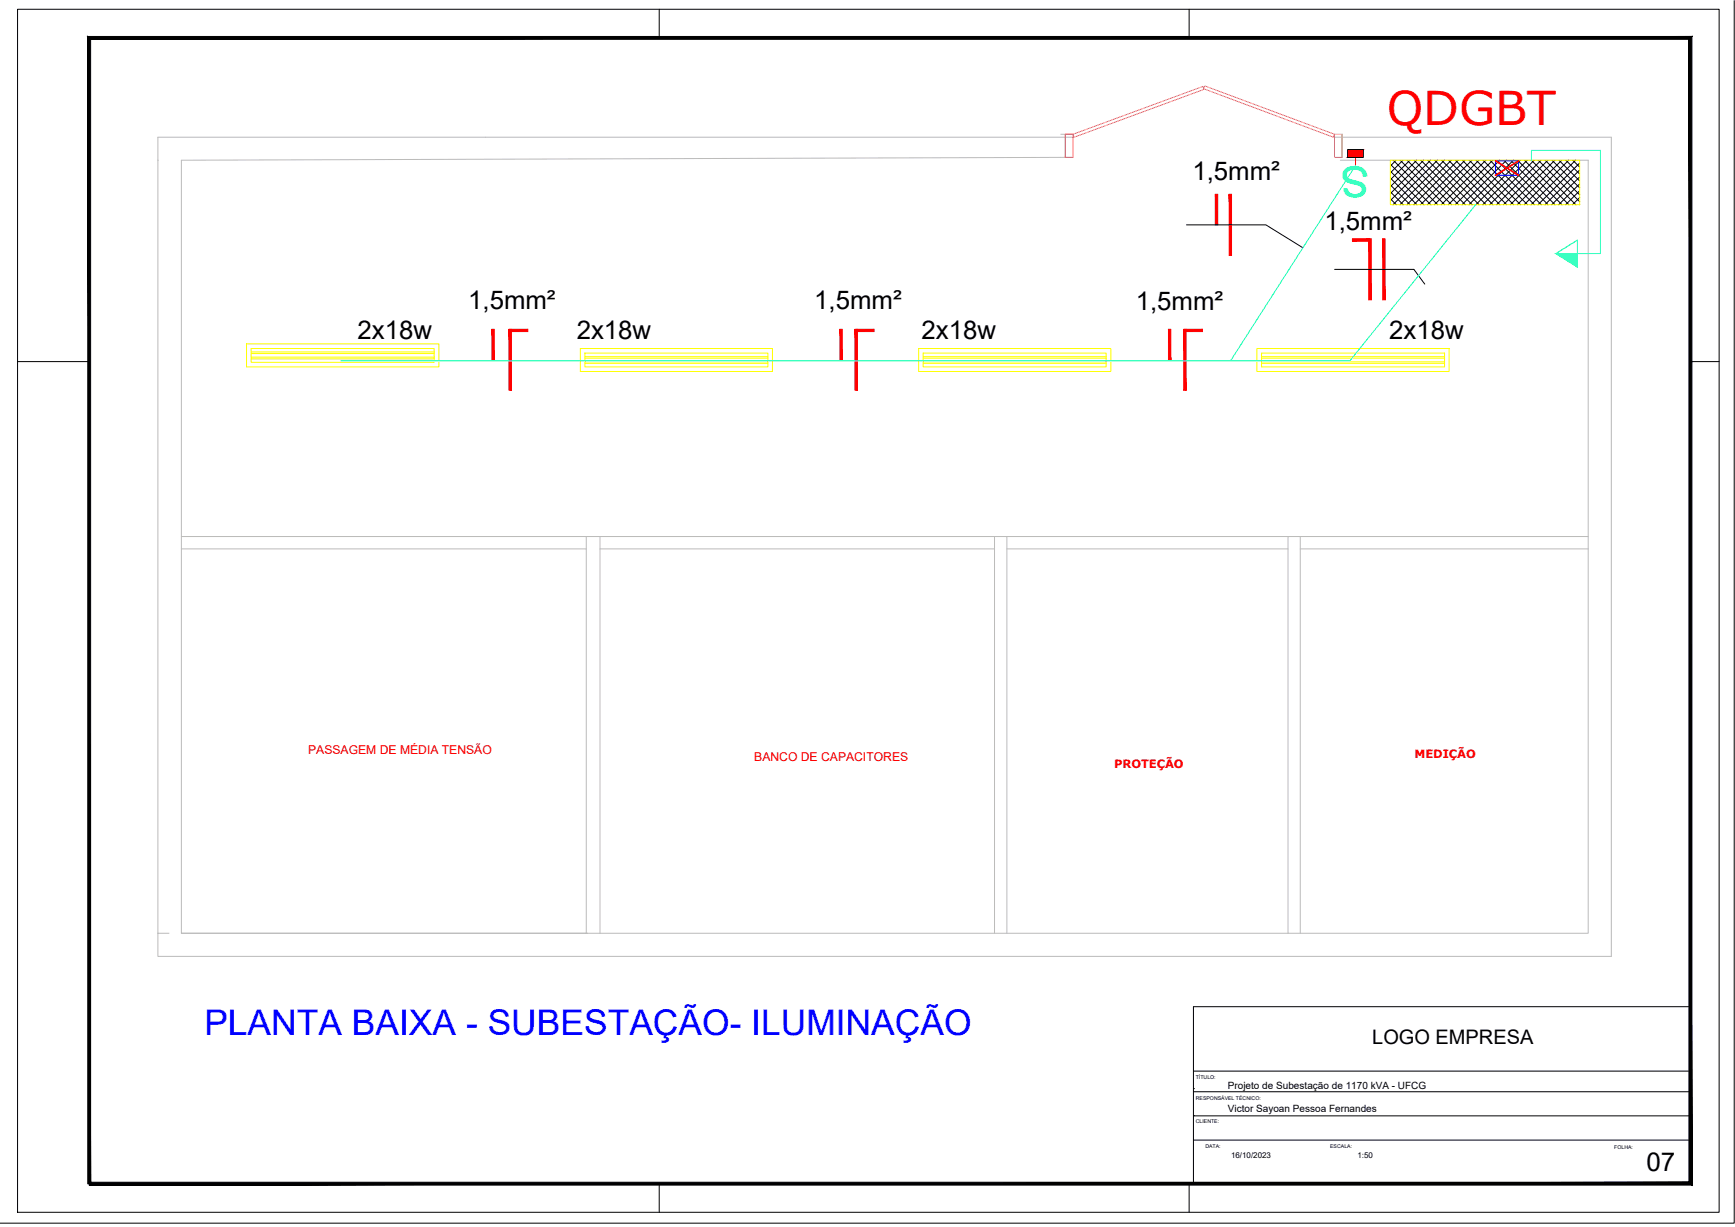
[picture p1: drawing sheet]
<svg xmlns="http://www.w3.org/2000/svg" width="594mm" height="420mm" viewBox="0 0 594 420" stroke-linecap="round" stroke-linejoin="round" font-family="sans-serif">
<!-- layer: PLANTA BAIXA -->
<g fill="none" stroke="#bababa" stroke-width=".34">
<path d="M54.1 54.9h.1M363.2 46h1.6v7.9l-302.7 1v264.7h139.1M367.8 47h-313.7v280.5h497.6v-280.5h-94.8M458.9 54.9h84.9v264.7h-481.7M459.5 46v7.9M459.6 46v7.9M62.1 188h138.6M62.1 183.7h481.7M200.7 183.7v135.9M205.4 188h135.1M205.4 183.7v135.9M340.5 183.7v135.9"/>
<path d="M344.8 188h96.2M344.8 183.7v135.9M441 183.7v135.9M445.2 188h98.6M445.2 183.7v135.9M54.1 319.6h3.8"/>
</g>
<!-- layer: QUADRO CARGAS -->
<g fill="none" stroke="#000" stroke-width=".34">
<path d="M476.1 56.3l13.8 13.8M476.1 58.6l11.5 11.5M477.1 54.9l15.2 15.2M478 54.9l-1.9 2M479.4 54.9l15.3 15.2M480.4 54.9l-4.3 4.3M481.8 54.9l15.2 15.2M482.8 54.9l-6.7 6.7M484.2 54.9l15.2 15.2M485.1 54.9l-9 9M486.5 54.9l15.2 15.2M487.5 54.9l-11.4 11.4"/>
<path d="M488.9 54.9l15.2 15.2M489.8 54.9l-13.7 13.8M491.2 54.9l15.3 15.2M492.2 54.9l-15.2 15.2M493.6 54.9l15.2 15.2M494.6 54.9l-15.3 15.2M496 54.9l15.2 15.2M497 54.9l-15.3 15.2M498.3 54.9l15.3 15.2M499.3 54.9l-15.2 15.2M500.7 54.9l15.2 15.2M501.6 54.9l-15.2 15.2"/>
<path d="M503 54.9l15.3 15.2M504 54.9l-15.2 15.2M505.4 54.9l15.3 15.2M506.4 54.9l-15.2 15.2M507.8 54.9l15.2 15.2M508.8 54.9l-15.3 15.2M510.2 54.9l15.2 15.2M511.1 54.9l-15.2 15.2M512.5 54.9l15.3 15.2M513.5 54.9l-15.2 15.2M514.9 54.9l15.2 15.2M515.8 54.9l-15.2 15.2"/>
<path d="M517.2 54.9l15.3 15.2M518.2 54.9l-15.2 15.2M519.6 54.9l15.2 15.2M520.6 54.9l-15.3 15.2M522 54.9l15.2 15.2M522.9 54.9l-15.2 15.2M524.3 54.9l15.3 15.2M525.3 54.9l-15.2 15.2M526.7 54.9l14.2 14.1M527.7 54.9l-15.3 15.2M529.1 54.9l11.8 11.8M530 54.9l-15.2 15.2"/>
<path d="M531.4 54.9l9.5 9.4M532.4 54.9l-15.3 15.2M533.8 54.9l7.1 7.1M534.8 54.9l-15.3 15.2M536.2 54.9l4.7 4.7M537.1 54.9l-15.2 15.2M538.5 54.9l2.4 2.3M539.5 54.9l-15.2 15.2M540.9 58.2l-11.9 11.9M540.9 55.8l-14.3 14.3M476.1 61l9.1 9.1M476.1 63.3l6.8 6.8"/>
<path d="M476.1 65.7l4.4 4.4M476.1 68.1l2 2M540.9 70l-.1 .1M540.9 67.6l-2.5 2.5M540.9 65.3l-4.8 4.8M540.9 62.9l-7.2 7.2M540.9 60.6l-9.6 9.5"/>
</g>
<!-- layer: ELE-QUA -->
<path d="M476.1 54.9h64.8v15.2h-64.8z" fill="none" stroke="#ff0" stroke-width=".34"/>
<!-- layer: LEITO DE CABOS -->
<path d="M512.1 55.1h7.9v4.9h-7.9z" fill="none" stroke="#00f" stroke-width=".34"/>
<!-- layer: Rede ELETRICA -->
<path d="M512.1 55.1l7.9 4.9M520 55.1l-7.9 4.9" fill="none" stroke="#f00" stroke-width=".59"/>
<!-- layer: LUMINARIAS -->
<g fill="none" stroke="#ff0" stroke-width=".34">
<path d="M84.4 117.7h65.8v7.9h-65.8zM86 119.3h62.7v4.8h-62.7zM198.7 119.3h65.8v7.9h-65.8zM314.5 119.3h65.9v7.9h-65.9zM430.4 119.3h65.8v7.9h-65.8zM86 122.3h62.7M86 122.9h62.7M86 121.1h62.7M86 120.5h62.7M200.3 120.9h62.6v4.7h-62.6zM200.3 123.9h62.6M200.3 124.4h62.6"/>
<path d="M200.3 122.6h62.6M200.3 122.1h62.6M316.1 120.9h62.7v4.7h-62.7zM316.1 123.9h62.7M316.1 124.4h62.7M316.1 122.6h62.7M316.1 122.1h62.7M432 120.9h62.6v4.7h-62.6zM432 123.9h62.6M432 124.4h62.6M432 122.6h62.6M432 122.1h62.6"/>
</g>
<!-- layer: ELE-LEG-1 -->
<path d="M464.1 53.9v2.8" fill="none" stroke="#f00" stroke-width=".34"/>
<!-- layer: INTERRUPTOR -->
<path d="M461.5 51.2v2.7l5.3-2.7zM461.5 53.9l5.3-2.7v2.7z" fill="#f00" stroke="#f00" stroke-width=".34"/>
<path d="M461.5 51.2h5.3v2.7h-5.3z" fill="none" stroke="#000" stroke-width=".34"/>
<!-- layer: CIRC -->
<g fill="#f00" stroke="#f00" stroke-width=".34">
<path d="M292.8 112.8l.8 20.8v-20.8zM292.8 112.8l.8 20.8h-.8z"/>
<path d="M293.2 113.5h6.1v-.7zM293.2 112.8h6.1l-6.1 .7z"/>
<path d="M287.6 112.8l.8 10.4v-10.4zM287.6 112.8l.8 10.4h-.8z"/>
<path d="M174.3 112.8l.8 20.8v-20.8zM174.3 112.8l.8 20.8h-.8z"/>
<path d="M174.7 113.5h6.1v-.7zM174.7 112.8h6.1l-6.1 .7z"/>
<path d="M168.4 112.8l.8 10.4v-10.4zM168.4 112.8l.8 10.4h-.8z"/>
<path d="M405.3 112.8l.8 20.8v-20.8zM405.3 112.8l.8 20.8h-.8z"/>
<path d="M405.7 113.5h6v-.7zM405.7 112.8h6l-6 .7z"/>
<path d="M400.1 112.8l.8 10.4v-10.4zM400.1 112.8l.8 10.4h-.8z"/>
<path d="M468.7 81.8l.8 20.9v-20.9zM468.7 81.8l.8 20.9h-.8z"/>
<path d="M463.1 81.8v.8l6-.8zM463.1 82.6l6-.8v.8z"/>
<path d="M473.5 81.8l.8 20.9v-20.9zM473.5 81.8l.8 20.9h-.8z"/>
<path d="M420.9 66.5l.8 21v-21zM420.9 66.5l.8 21h-.8z"/>
<path d="M416.1 66.5l.8 10.5v-10.5zM416.1 66.5l.8 10.5h-.8z"/>
</g>
<!-- layer: E-ARQ-PAREDES -->
<path d="M364.8 46v7.9M459.6 46v7.9" fill="none" stroke="#b8b85c" stroke-width=".34"/>
<!-- layer: E-ARQ-PORTAS -->
<path d="M412.5 29.4l44.4 16.6-.3 1-44.4-16.6zM364.8 46h2.6v7.9h-2.6zM367.4 46l44.5-16.4 .3 1-44.4 16.4zM456.9 46h2.7v7.9h-2.7z" fill="none" stroke="#ff7f7f" stroke-width=".34"/>
<!-- layer: ESQUEMA UNIFILAR -->
<path d="M406.3 77h27.2l12.6 7.8M457 92.2h27.1l3.7 5.1" fill="none" stroke="#000" stroke-width=".34"/>
<!-- layer: ARQ-FOLHA -->
<g fill="none" stroke="#000" stroke-width=".34">
<path d="M6 3.2h582.6v411.9h-582.6zM225.7 3.2v9.8M407.2 3.2v9.8M6 123.8h24.6M578.8 123.8h9.8M578.8 344.7h-170.2v60.6M408.6 372.8h.1M408.6 373.8h170.2M408.6 366.8h170.2M408.6 382.1h.1M408.6 390.4h170.2M408.6 382.1h170.2"/>
<path d="M225.7 405.3v9.8M407.2 405.3v9.8"/>
</g>
<path d="M30.6 404.8v1l547.7-1zM30.6 405.8l547.7-1 1 1zM578.3 13.5v391.3l1 1zM578.3 13.5l1-1v393.3zM31 13.5h547.3l1-1zM30.1 12.5h549.2l-548.3 1zM30.1 12.5l.9 392.8v-391.8zM30.1 12.5l.9 392.8h-.9z" fill="#000" stroke="#000" stroke-width=".34"/>
<path d="M532.8 86.8l7.3-4.6v9.2zM540.1 86.8h3.7" fill="none" stroke="#0f0" stroke-width=".34"/>
<g fill="#0f0" stroke="#0f0" stroke-width=".34">
<path d="M532.8 86.8h3.6v2.3z"/>
<path d="M536.4 86.8v2.3l3.7-2.3zM536.4 89.1l3.7-2.3v4.6z"/>
</g>
<!-- layer: PERFILADO 38x38 -->
<path d="M464.1 56.7l-42.8 66.9M524.4 54.9v-3.4h23.6v35.3h-4.2M505.3 70.1l-43.1 53.5h-345.4" fill="none" stroke="#0ff" stroke-width=".34"/>
<!-- layer: 0 -->
<path d="M593.8 .2v418.6h-593.8" fill="none" stroke="#000" stroke-width=".34"/>
<text font-size="15.9" fill="#f00" x="474.8" y="43">QDGBT</text>
<text font-size="14.7" fill="#0f0" x="468.8" y="56.7" transform="rotate(-180 468.8 56.7)">S</text>
<text font-size="12.1" fill="#00f" x="70" y="354.3">PLANTA BAIXA - SUBESTAÇÃO- ILUMINAÇÃO</text>
<text font-size="8.9" x="563.8" y="401.1">07</text>
<g font-size="8.8">
<text x="408.3" y="61.6">1,5mm²</text>
<text x="453.5" y="78.7">1,5mm²</text>
<text x="160.3" y="105.9">1,5mm²</text>
<text x="278.8" y="105.9">1,5mm²</text>
<text x="388.9" y="106">1,5mm²</text>
<text x="122.4" y="116.1">2x18w</text>
<text x="197.5" y="116.1">2x18w</text>
<text x="315.6" y="116.1">2x18w</text>
<text x="475.7" y="116.1">2x18w</text>
</g>
<text font-size="6.9" x="469.9" y="357.4">LOGO EMPRESA</text>
<g font-size="4.2" fill="#f00">
<text x="105.5" y="258.1">PASSAGEM DE MÉDIA TENSÃO</text>
<text x="258.3" y="260.6">BANCO DE CAPACITORES</text>
</g>
<g font-size="3.9" fill="#f00">
<text x="381.5" y="263.1">PROTEÇÃO</text>
<text x="484.3" y="259.6">MEDIÇÃO</text>
</g>
<g font-size="3.4">
<text x="420.4" y="372.7">Projeto de Subestação de 1170 kVA - UFCG</text>
<text x="420.4" y="380.7">Victor Sayoan Pessoa Fernandes</text>
</g>
<g font-size="2.7">
<text x="421.5" y="396.4">16/10/2023</text>
<text x="464.8" y="396.4">1:50</text>
</g>
<g font-size="1.8">
<text x="409.4" y="369.6">TÍTULO:</text>
<text x="409.4" y="376.7">RESPONSÁVEL TÉCNICO:</text>
<text x="409.4" y="384.6">CLIENTE:</text>
<text x="412.7" y="393">DATA:</text>
<text x="455.5" y="393">ESCALA:</text>
<text x="552.7" y="393.4">FOLHA:</text>
</g>
</svg>
